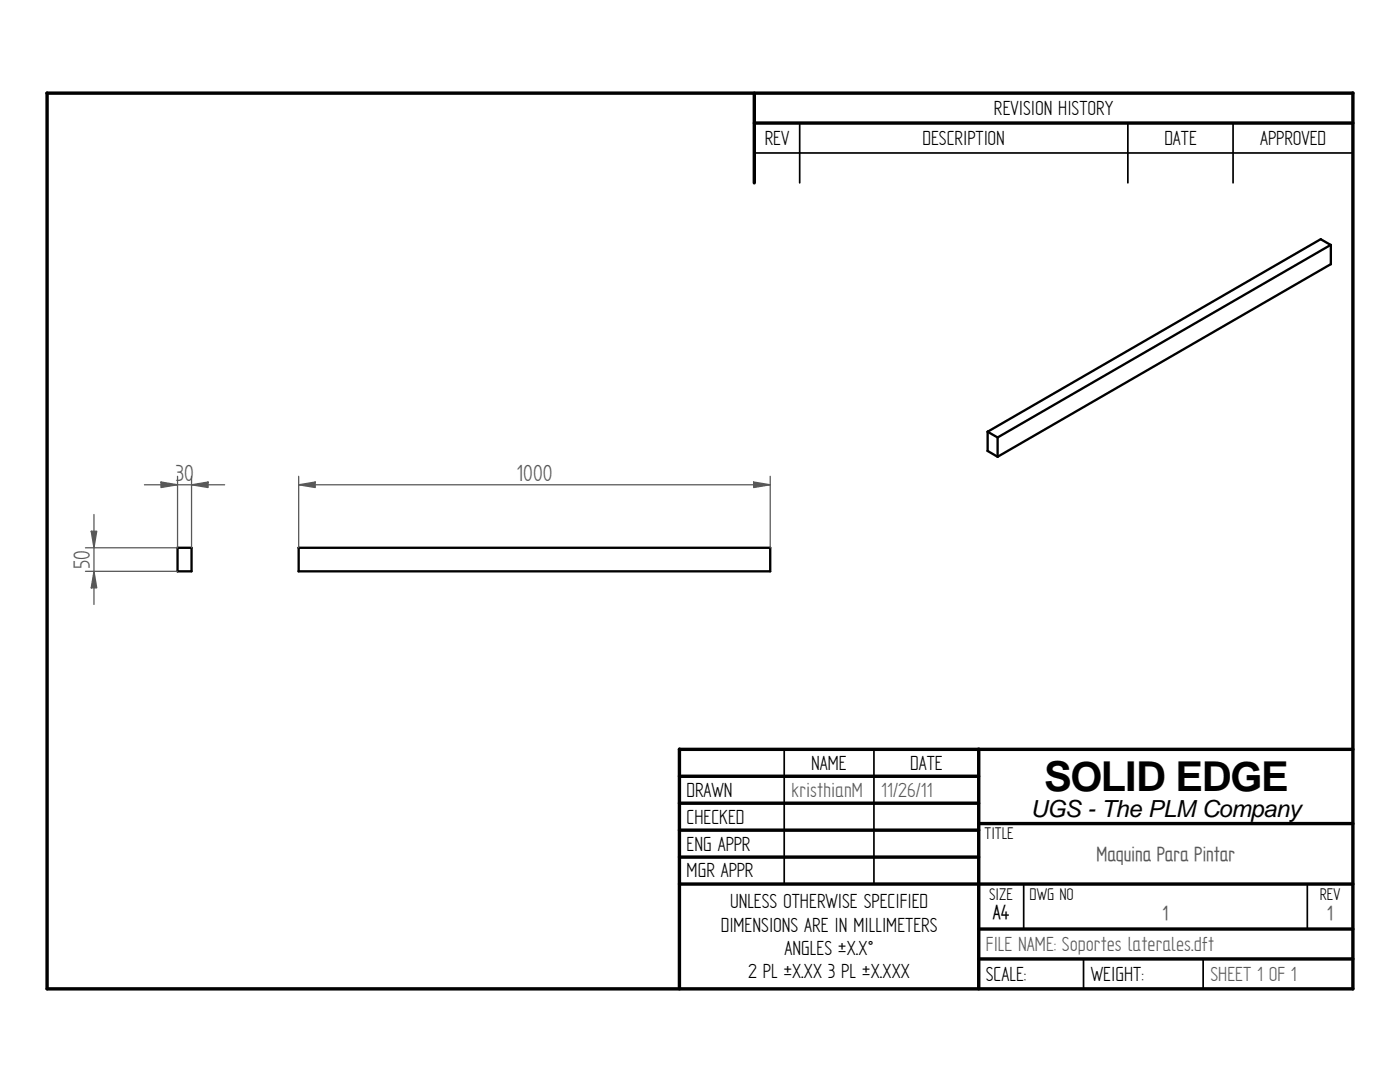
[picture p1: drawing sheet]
<svg xmlns="http://www.w3.org/2000/svg" width="279mm" height="216mm" viewBox="0 0 279 216" stroke-linecap="round" stroke-linejoin="round" font-family="sans-serif">
<g fill="none" stroke="#000" stroke-width=".68">
<path d="M9.4 18.6l260.6-.1v178.8h-260.6zM150.5 18.6v17.9M150.5 24.6h119.5M135.6 149.5v47.8M135.6 149.5h134.4M135.6 154.9h59.7M195.3 149.5v47.8M135.6 160.3h59.7M135.6 165.7h59.7M135.6 171h59.7M135.6 176.4h134.4M195.3 164.3h74.7"/>
<path d="M195.3 185.4h74.7M195.3 191.3h74.7"/>
</g>
<path d="M150.5 30.5h119.5M159.6 24.6v11.9M225.1 24.6v11.9M246.1 24.6v11.9M156.5 149.5v26.9M174.4 149.5v26.9M204.3 176.5v8.9M260.9 176.5v8.9M216.2 191.3v6M240.1 191.3v6" fill="none" stroke="#000" stroke-width=".34"/>
<path d="M263.6 47.7l-66.5 38.4 2 1.2M263.6 47.8l2 1.1v3.8M265.6 52.7l-66.5 38.4M265.6 48.9l-66.5 38.4M197.1 90l2 1.1M197.1 86.1v3.9M199.1 87.3v3.8M35.4 109.3h2.8v4.7h-2.8M35.4 109.3v4.7M59.6 109.3h94.1M59.6 109.3v4.7M153.7 109.3v4.7h-94.1" fill="none" stroke="#000" stroke-width=".47"/>
<path d="M59.6 96.7l3.3-.5v1.1z" fill="none" stroke="#595959" stroke-width=".25"/>
<path d="M59.6 96.7l3.3-.5v1.1z" fill="#595959"/>
<path d="M150.4 96.2l3.3 .5-3.3 .6z" fill="none" stroke="#595959" stroke-width=".25"/>
<path d="M150.4 96.2l3.3 .5-3.3 .6z" fill="#595959"/>
<path d="M32.1 96.2l3.3 .5-3.3 .6zM59.6 95v14.3M59.6 96.7h94.1M153.7 95v14.3" fill="none" stroke="#595959" stroke-width=".25"/>
<path d="M32.1 96.2l3.3 .5-3.3 .6z" fill="#595959"/>
<path d="M38.2 96.7l3.3-.5v1.1z" fill="none" stroke="#595959" stroke-width=".25"/>
<path d="M38.2 96.7l3.3-.5v1.1z" fill="#595959"/>
<path d="M28.8 96.7h16M35.4 95v14.3M38.2 95v14.3M18.8 114l.5 3.3h-1.1z" fill="none" stroke="#595959" stroke-width=".25"/>
<path d="M18.8 114l.5 3.3h-1.1z" fill="#595959"/>
<path d="M18.2 106h1.1l-.5 3.3z" fill="none" stroke="#595959" stroke-width=".25"/>
<path d="M18.2 106h1.1l-.5 3.3z" fill="#595959"/>
<path d="M17.1 114h18.3M17.1 109.3h18.3M18.8 102.7v17.9" fill="none" stroke="#595959" stroke-width=".25"/>
<text font-size="8.2" x="208.4" y="157.8">SOLID EDGE</text>
<g font-size="5.3" fill="#595959">
<text x="35" y="95.9">30</text>
<text x="103.1" y="95.9">1000</text>
<text x="17.9" y="113.6" transform="rotate(-90 17.9 113.6)">50</text>
</g>
<text font-size="4.7" x="205.7" y="163">UGS - The PLM Company</text>
<g font-size="4.6">
<text x="198.4" y="22.9">REVISION HISTORY</text>
<text x="152.6" y="28.9">REV</text>
<text x="184.1" y="28.9">DESCRIPTION</text>
<text x="232.4" y="28.9">DATE</text>
<text x="251.5" y="28.9">APPROVED</text>
<text x="161.9" y="153.6">NAME</text>
<text x="181.7" y="153.6">DATE</text>
<text x="137" y="159">DRAWN</text>
<text x="137" y="164.3">CHECKED</text>
<text x="137" y="169.7">ENG APPR</text>
<text x="137" y="175.1">MGR APPR</text>
<text x="143.8" y="185.9">DIMENSIONS ARE IN MILLIMETERS</text>
<text x="145.7" y="181.2">UNLESS OTHERWISE SPECIFIED</text>
<text x="198.2" y="183.4">A4</text>
<text x="156.5" y="190.6">ANGLES ±X.X°</text>
<text x="149.3" y="195.2">2 PL ±X.XX 3 PL ±X.XXX</text>
<text x="196.8" y="195.7">SCALE:</text>
<text x="217.7" y="195.7">WEIGHT:</text>
</g>
<g font-size="4.6" fill="#595959">
<text x="157.9" y="159">kristhianM</text>
<text x="175.9" y="159">11/26/11</text>
<text x="218.9" y="171.8">Maquina Para Pintar</text>
<text x="232" y="183.5">1</text>
<text x="264.9" y="183.5">1</text>
<text x="196.8" y="189.8">FILE NAME: Soportes laterales.dft</text>
<text x="241.6" y="195.7">SHEET 1 OF 1</text>
</g>
<g font-size="3.8">
<text x="196.5" y="167.4">TITLE</text>
<text x="197.4" y="179.5">SIZE</text>
<text x="205.5" y="179.5">DWG NO</text>
<text x="263.4" y="179.5">REV</text>
</g>
</svg>
